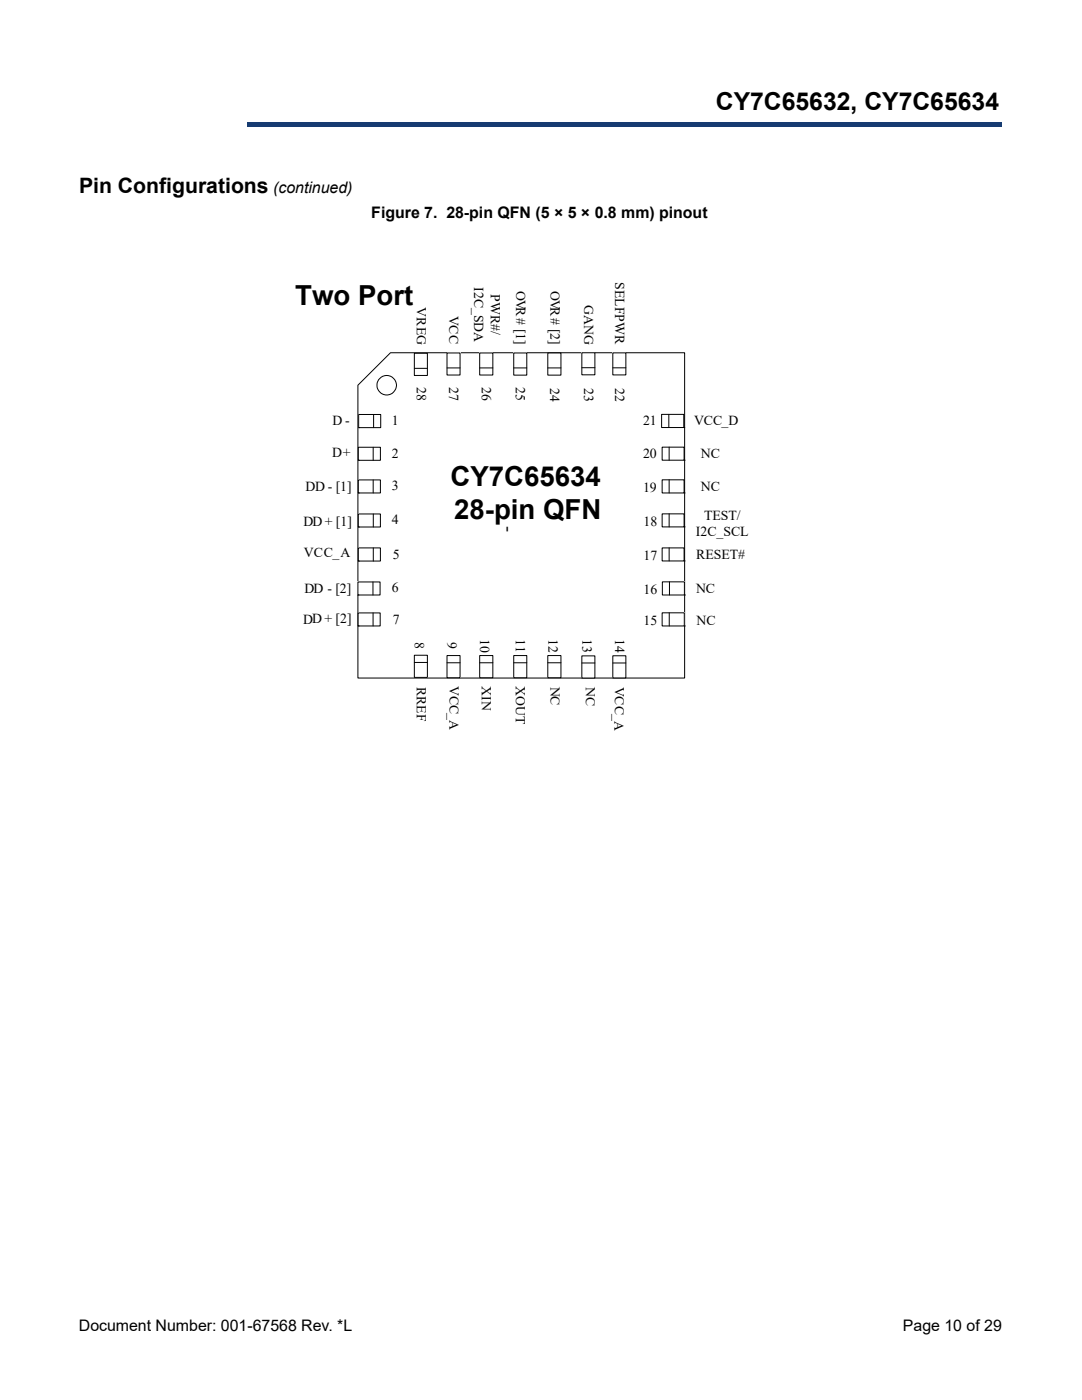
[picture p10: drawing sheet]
<svg xmlns="http://www.w3.org/2000/svg" width="216mm" height="279mm" viewBox="0 0 216 279" stroke-linecap="round" stroke-linejoin="round" font-family="sans-serif">
<path d="M49.4 24.4h150.4v.9h-150.4z" fill="#163b71"/>
<path d="M49.4 24.4h150.5" fill="none" stroke="#163b71" stroke-width=".2"/>
<path d="M199.7 24.4h.2v1h-.2z" fill="#163b71"/>
<path d="M49.3 25.3h150.5" fill="none" stroke="#163b71" stroke-width=".2"/>
<path d="M49.3 24.3h.2v1h-.2z" fill="#163b71"/>
<g fill="#fff">
<path d="M15.9 16h32.4v10h-32.4z"/>
<path d="M15.8 41.4h183.7v3.2h-183.7z"/>
<path d="M15.8 44.6h183.7v121.1h-183.7z"/>
<path d="M57.4 55.1h94.7v92h-94.7z"/>
</g>
<path d="M71.4 76.9l6.5-6.5h58.7v64.9h-65.2z" fill="none" stroke="#000" stroke-width=".2"/>
<path d="M71.4 116.1h4.4v2.6h-4.4z" fill="#fff"/>
<path d="M71.4 116.1h4.4v2.6h-4.4zM71.4 118.7h.1M74.4 116.1v2.6" fill="none" stroke="#000" stroke-width=".2"/>
<path d="M71.6 82.7h4.4v2.6h-4.4z" fill="#fff"/>
<path d="M71.6 82.7h4.4v2.6h-4.4zM71.6 85.3h.1M74.5 82.7v2.6" fill="none" stroke="#000" stroke-width=".2"/>
<path d="M71.5 109.3h4.4v2.7h-4.4z" fill="#fff"/>
<path d="M71.5 109.3h4.4v2.7h-4.4zM71.5 112h.1M74.5 109.3v2.7" fill="none" stroke="#000" stroke-width=".2"/>
<path d="M71.5 102.6h4.4v2.6h-4.4z" fill="#fff"/>
<path d="M71.5 102.6h4.4v2.6h-4.4zM71.5 105.2h.1M74.5 102.6v2.6" fill="none" stroke="#000" stroke-width=".2"/>
<path d="M71.5 95.8h4.4v2.6h-4.4z" fill="#fff"/>
<path d="M71.5 95.8h4.4v2.6h-4.4zM71.5 98.4h.1M74.5 95.8v2.6" fill="none" stroke="#000" stroke-width=".2"/>
<path d="M71.5 89.3h4.4v2.6h-4.4z" fill="#fff"/>
<path d="M71.5 89.3h4.4v2.6h-4.4zM71.5 91.9h.1M74.5 89.3v2.6" fill="none" stroke="#000" stroke-width=".2"/>
<path d="M71.5 122.3h4.4v2.6h-4.4z" fill="#fff"/>
<path d="M71.5 122.3h4.4v2.6h-4.4zM71.5 124.9h.1M74.4 122.3v2.6" fill="none" stroke="#000" stroke-width=".2"/>
<path d="M116.1 130.9h2.6v4.4h-2.6z" fill="#fff"/>
<path d="M116.1 130.9h2.6v4.4h-2.6zM116.1 132.3h2.6" fill="none" stroke="#000" stroke-width=".2"/>
<path d="M82.7 130.8h2.6v4.4h-2.6z" fill="#fff"/>
<path d="M82.7 130.8h2.6v4.4h-2.6zM82.7 132.2h2.6" fill="none" stroke="#000" stroke-width=".2"/>
<path d="M109.3 130.8h2.6v4.5h-2.6z" fill="#fff"/>
<path d="M109.3 130.8h2.6v4.5h-2.6zM109.3 132.3h2.6" fill="none" stroke="#000" stroke-width=".2"/>
<path d="M102.5 130.8h2.6v4.5h-2.6z" fill="#fff"/>
<path d="M102.5 130.8h2.6v4.5h-2.6zM102.5 132.3h2.6" fill="none" stroke="#000" stroke-width=".2"/>
<path d="M95.7 130.8h2.6v4.5h-2.6z" fill="#fff"/>
<path d="M95.7 130.8h2.6v4.5h-2.6zM95.7 132.3h2.6" fill="none" stroke="#000" stroke-width=".2"/>
<path d="M89.2 130.8h2.6v4.5h-2.6z" fill="#fff"/>
<path d="M89.2 130.8h2.6v4.5h-2.6zM89.2 132.3h2.6" fill="none" stroke="#000" stroke-width=".2"/>
<path d="M122.3 130.9h2.6v4.4h-2.6z" fill="#fff"/>
<path d="M122.3 130.9h2.6v4.4h-2.6zM122.3 132.3h2.6" fill="none" stroke="#000" stroke-width=".2"/>
<path d="M116.1 70.4h2.6v4.4h-2.6z" fill="#fff"/>
<path d="M116.1 70.4h2.6v4.4h-2.6zM116.1 73.4h2.6" fill="none" stroke="#000" stroke-width=".2"/>
<path d="M82.7 70.5h2.6v4.4h-2.6z" fill="#fff"/>
<path d="M82.7 70.5h2.6v4.4h-2.6zM82.7 73.5h2.6" fill="none" stroke="#000" stroke-width=".2"/>
<path d="M109.3 70.4h2.6v4.5h-2.6z" fill="#fff"/>
<path d="M109.3 70.4h2.6v4.5h-2.6zM109.3 73.4h2.6" fill="none" stroke="#000" stroke-width=".2"/>
<path d="M102.5 70.4h2.6v4.4h-2.6z" fill="#fff"/>
<path d="M102.5 70.4h2.6v4.5h-2.6zM102.5 73.4h2.6" fill="none" stroke="#000" stroke-width=".2"/>
<path d="M95.7 70.4h2.6v4.4h-2.6z" fill="#fff"/>
<path d="M95.7 70.4h2.6v4.4h-2.6zM95.7 73.4h2.6" fill="none" stroke="#000" stroke-width=".2"/>
<path d="M89.2 70.4h2.6v4.4h-2.6z" fill="#fff"/>
<path d="M89.2 70.4h2.6v4.4h-2.6zM89.2 73.4h2.6" fill="none" stroke="#000" stroke-width=".2"/>
<path d="M122.3 70.4h2.6v4.4h-2.6z" fill="#fff"/>
<path d="M122.3 70.4h2.6v4.4h-2.6zM122.3 73.4h2.6" fill="none" stroke="#000" stroke-width=".2"/>
<path d="M132.2 116.1h4.4v2.6h-4.4z" fill="#fff"/>
<path d="M132.2 116.1h4.4v2.6h-4.4zM133.6 116.1v2.6M136.6 118.7h.1" fill="none" stroke="#000" stroke-width=".2"/>
<path d="M132 82.7h4.4v2.6h-4.4z" fill="#fff"/>
<path d="M132 82.7h4.4v2.6h-4.4zM133.5 82.7v2.6M136.4 85.3h.1" fill="none" stroke="#000" stroke-width=".2"/>
<path d="M132.1 109.3h4.4v2.7h-4.4z" fill="#fff"/>
<path d="M132.1 109.3h4.4v2.7h-4.4zM133.5 109.3v2.7M136.5 112h.1" fill="none" stroke="#000" stroke-width=".2"/>
<path d="M132.1 102.6h4.4v2.6h-4.4z" fill="#fff"/>
<path d="M132.1 102.6h4.4v2.6h-4.4zM133.5 102.6v2.6M136.5 105.2h.1" fill="none" stroke="#000" stroke-width=".2"/>
<path d="M132.1 95.8h4.4v2.6h-4.4z" fill="#fff"/>
<path d="M132.1 95.8h4.4v2.6h-4.4zM133.5 95.8v2.6M136.5 98.4h.1" fill="none" stroke="#000" stroke-width=".2"/>
<path d="M132.1 89.2h4.4v2.6h-4.4z" fill="#fff"/>
<path d="M132.1 89.2h4.4v2.6h-4.4zM133.5 89.2v2.6M136.5 91.8h.1" fill="none" stroke="#000" stroke-width=".2"/>
<path d="M132.1 122.3h4.4v2.6h-4.4z" fill="#fff"/>
<path d="M132.1 122.3h4.4v2.6h-4.4zM133.5 122.3v2.6M136.5 124.9h.1" fill="none" stroke="#000" stroke-width=".2"/>
<circle cx="77.2" cy="76.9" r="1.95" fill="#fff"/>
<circle cx="77.2" cy="76.9" r="1.95" fill="none" stroke="#000" stroke-width=".2"/>
<g font-size="5.5">
<text x="58.9" y="60.8">Two Port</text>
<text x="89.9" y="97">CY7C65634</text>
<text x="90.6" y="103.7">28-pin QFN</text>
</g>
<text font-size="4.9" x="142.8" y="22">CY7C65632, CY7C65634</text>
<text font-size="4.2" x="15.8" y="38.6">Pin Configurations</text>
<text font-size="3.7" x="100.4" y="105" transform="rotate(90 100.4 105)">-</text>
<g font-size="3.2">
<text x="54.5" y="38.6">(continued)</text>
<text x="74.1" y="43.5">Figure 7. 28-pin QFN (5 × 5 × 0.8 mm) pinout</text>
<text x="15.7" y="265.6">Document Number: 001-67568 Rev. *L</text>
<text x="180.1" y="265.6">Page 10 of 29</text>
</g>
<g font-size="2.8">
<text x="66.3" y="84.8">D -</text>
<text x="78.2" y="84.8">1</text>
<text x="128.3" y="84.8">21</text>
<text x="138.5" y="84.8">VCC_D</text>
<text x="66.3" y="91.3">D+</text>
<text x="78.2" y="91.3">2</text>
<text x="128.3" y="91.3">20</text>
<text x="139.8" y="91.5">NC</text>
<text x="61" y="97.9">DD - [1]</text>
<text x="78.2" y="97.8">3</text>
<text x="128.3" y="98.1">19</text>
<text x="139.8" y="97.9">NC</text>
<text x="60.5" y="104.9">DD+ [1]</text>
<text x="78.2" y="104.6">4</text>
<text x="128.4" y="105">18</text>
<text x="138.9" y="107">I2C_SCL</text>
<text x="140.5" y="103.7">TEST/</text>
<text x="60.6" y="111.1">VCC_A</text>
<text x="78.4" y="111.5">5</text>
<text x="128.4" y="111.8">17</text>
<text x="138.9" y="111.5">RESET#</text>
<text x="60.7" y="118.3">DD - [2]</text>
<text x="78.2" y="118.2">6</text>
<text x="128.4" y="118.6">16</text>
<text x="138.9" y="118.4">NC</text>
<text x="60.5" y="124.5">DD+ [2]</text>
<text x="78.4" y="124.5">7</text>
<text x="128.4" y="124.8">15</text>
<text x="139" y="124.7">NC</text>
</g>
<g font-size="2.7">
<text x="94.6" y="57.3" transform="rotate(90 94.6 57.3)">I2C_SDA</text>
<text x="97.9" y="58.7" transform="rotate(90 97.9 58.7)">PWR#/</text>
<text x="103" y="58.1" transform="rotate(90 103 58.1)">OVR# [1]</text>
<text x="109.8" y="58.1" transform="rotate(90 109.8 58.1)">OVR# [2]</text>
<text x="122.7" y="56.3" transform="rotate(90 122.7 56.3)">SELFPWR</text>
<text x="83.1" y="61.4" transform="rotate(90 83.1 61.4)">VREG</text>
<text x="89.6" y="63" transform="rotate(90 89.6 63)">VCC</text>
<text x="116.6" y="60.8" transform="rotate(90 116.6 60.8)">GANG</text>
<text x="83.1" y="77.2" transform="rotate(90 83.1 77.2)">28</text>
<text x="89.6" y="77.2" transform="rotate(90 89.6 77.2)">27</text>
<text x="96.1" y="77.2" transform="rotate(90 96.1 77.2)">26</text>
<text x="102.9" y="77.2" transform="rotate(90 102.9 77.2)">25</text>
<text x="109.7" y="77.5" transform="rotate(90 109.7 77.5)">24</text>
<text x="116.6" y="77.5" transform="rotate(90 116.6 77.5)">23</text>
<text x="122.7" y="77.5" transform="rotate(90 122.7 77.5)">22</text>
<text x="82.8" y="128.1" transform="rotate(90 82.8 128.1)">8</text>
<text x="89.3" y="128.1" transform="rotate(90 89.3 128.1)">9</text>
<text x="95.8" y="127.5" transform="rotate(90 95.8 127.5)">10</text>
<text x="102.9" y="127.5" transform="rotate(90 102.9 127.5)">11</text>
<text x="109.4" y="127.5" transform="rotate(90 109.4 127.5)">12</text>
<text x="116.2" y="127.5" transform="rotate(90 116.2 127.5)">13</text>
<text x="122.7" y="127.5" transform="rotate(90 122.7 127.5)">14</text>
<text x="83.1" y="137.1" transform="rotate(90 83.1 137.1)">RREF</text>
<text x="89.7" y="136.9" transform="rotate(90 89.7 136.9)">VCC A</text>
<text x="96.1" y="136.9" transform="rotate(90 96.1 136.9)">XIN</text>
<text x="102.9" y="137" transform="rotate(90 102.9 137)">XOUT</text>
<text x="109.8" y="137" transform="rotate(90 109.8 137)">NC</text>
<text x="116.9" y="137.2" transform="rotate(90 116.9 137.2)">NC</text>
<text x="122.7" y="137.1" transform="rotate(90 122.7 137.1)">VCC_A</text>
<text x="89.7" y="142.3" transform="rotate(90 89.7 142.3)">_</text>
</g>
</svg>
